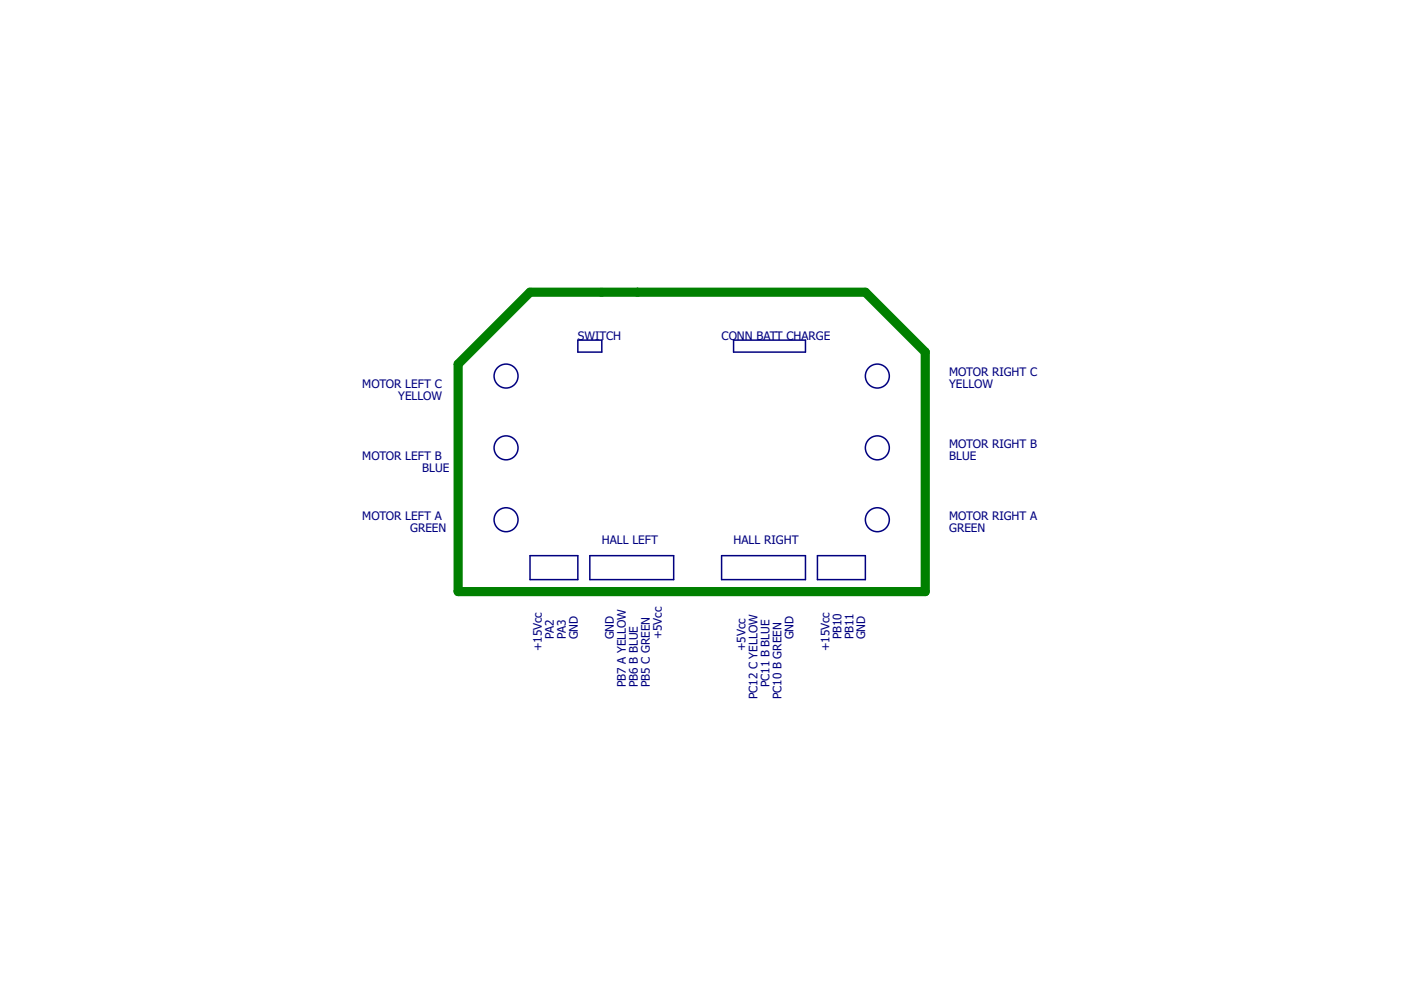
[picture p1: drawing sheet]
<?xml version="1.0" encoding="utf-8"?>
<!DOCTYPE eagle SYSTEM "eagle.dtd">
<eagle version="7.6.0">
<drawing>
<settings>
<setting alwaysvectorfont="no"/>
<setting verticaltext="up"/>
</settings>
<grid distance="0.1" unitdist="inch" unit="inch" style="lines" multiple="1" display="no" altdistance="0.01" altunitdist="inch" altunit="inch"/>
<schematic xreflabel="%F%N/%S.%C%R" xrefpart="/%S.%C%R">
<libraries>
</libraries>
<attributes>
</attributes>
<variantdefs>
</variantdefs>
<classes>
<class number="0" name="default" width="0" drill="0">
</class>
</classes>
<parts>
</parts>
<sheets>
<sheet>
<plain>
<wire x1="53.34" y1="96.52" x2="53.34" y2="93.98" width="0.3048" layer="97"/>
<wire x1="53.34" y1="93.98" x2="58.42" y2="93.98" width="0.3048" layer="97"/>
<wire x1="58.42" y1="93.98" x2="58.42" y2="96.52" width="0.3048" layer="97"/>
<wire x1="58.42" y1="96.52" x2="53.34" y2="96.52" width="0.3048" layer="97"/>
<text x="53.34" y="96.52" size="1.778" layer="97">SWITCH</text>
<wire x1="86.36" y1="93.98" x2="101.6" y2="93.98" width="0.3048" layer="97"/>
<wire x1="101.6" y1="93.98" x2="101.6" y2="96.52" width="0.3048" layer="97"/>
<wire x1="101.6" y1="96.52" x2="86.36" y2="96.52" width="0.3048" layer="97"/>
<wire x1="86.36" y1="96.52" x2="86.36" y2="93.98" width="0.3048" layer="97"/>
<text x="83.82" y="96.52" size="1.778" layer="97">CONN BATT CHARGE</text>
<circle x="116.84" y="58.42" radius="2.54" width="0.3048" layer="97"/>
<circle x="116.84" y="73.66" radius="2.54" width="0.3048" layer="97"/>
<circle x="116.84" y="88.9" radius="2.54" width="0.3048" layer="97"/>
<circle x="38.1" y="58.42" radius="2.54" width="0.3048" layer="97"/>
<circle x="38.1" y="73.66" radius="2.54" width="0.3048" layer="97"/>
<circle x="38.1" y="88.9" radius="2.54" width="0.3048" layer="97"/>
<text x="132.08" y="58.42" size="1.778" layer="97">MOTOR RIGHT A</text>
<text x="132.08" y="73.66" size="1.778" layer="97">MOTOR RIGHT B</text>
<text x="132.08" y="88.9" size="1.778" layer="97">MOTOR RIGHT C</text>
<text x="7.62" y="58.42" size="1.778" layer="97">MOTOR LEFT A</text>
<text x="7.62" y="71.12" size="1.778" layer="97">MOTOR LEFT B</text>
<text x="7.62" y="86.36" size="1.778" layer="97">MOTOR LEFT C</text>
<text x="132.08" y="55.88" size="1.778" layer="97">GREEN</text>
<text x="132.08" y="71.12" size="1.778" layer="97">BLUE</text>
<text x="132.08" y="86.36" size="1.778" layer="97">YELLOW</text>
<text x="15.24" y="83.82" size="1.778" layer="97">YELLOW</text>
<text x="20.32" y="68.58" size="1.778" layer="97">BLUE</text>
<text x="17.78" y="55.88" size="1.778" layer="97">GREEN</text>
<wire x1="83.82" y1="50.8" x2="83.82" y2="45.72" width="0.3048" layer="97"/>
<wire x1="83.82" y1="45.72" x2="101.6" y2="45.72" width="0.3048" layer="97"/>
<wire x1="101.6" y1="45.72" x2="101.6" y2="50.8" width="0.3048" layer="97"/>
<wire x1="101.6" y1="50.8" x2="83.82" y2="50.8" width="0.3048" layer="97"/>
<wire x1="104.14" y1="50.8" x2="104.14" y2="45.72" width="0.3048" layer="97"/>
<wire x1="104.14" y1="45.72" x2="114.3" y2="45.72" width="0.3048" layer="97"/>
<wire x1="114.3" y1="45.72" x2="114.3" y2="50.8" width="0.3048" layer="97"/>
<wire x1="114.3" y1="50.8" x2="104.14" y2="50.8" width="0.3048" layer="97"/>
<wire x1="73.66" y1="45.72" x2="73.66" y2="50.8" width="0.3048" layer="97"/>
<wire x1="73.66" y1="50.8" x2="55.88" y2="50.8" width="0.3048" layer="97"/>
<wire x1="55.88" y1="50.8" x2="55.88" y2="45.72" width="0.3048" layer="97"/>
<wire x1="55.88" y1="45.72" x2="73.66" y2="45.72" width="0.3048" layer="97"/>
<wire x1="53.34" y1="50.8" x2="53.34" y2="45.72" width="0.3048" layer="97"/>
<wire x1="53.34" y1="45.72" x2="43.18" y2="45.72" width="0.3048" layer="97"/>
<wire x1="43.18" y1="45.72" x2="43.18" y2="50.8" width="0.3048" layer="97"/>
<wire x1="43.18" y1="50.8" x2="53.34" y2="50.8" width="0.3048" layer="97"/>
<text x="58.42" y="53.34" size="1.778" layer="97">HALL LEFT</text>
<text x="86.36" y="53.34" size="1.778" layer="97">HALL RIGHT</text>
<text x="88.9" y="30.48" size="1.778" layer="97" rot="R90">+5Vcc</text>
<text x="91.44" y="20.32" size="1.778" layer="97" rot="R90">PC12 C YELLOW</text>
<text x="93.98" y="22.86" size="1.778" layer="97" rot="R90">PC11 B BLUE</text>
<text x="96.52" y="20.32" size="1.778" layer="97" rot="R90">PC10 B GREEN</text>
<text x="99.06" y="33.02" size="1.778" layer="97" rot="R90">GND</text>
<text x="106.68" y="30.48" size="1.778" layer="97" rot="R90">+15Vcc</text>
<text x="109.22" y="33.02" size="1.778" layer="97" rot="R90">PB10</text>
<text x="111.76" y="33.02" size="1.778" layer="97" rot="R90">PB11</text>
<text x="114.3" y="33.02" size="1.778" layer="97" rot="R90">GND</text>
<text x="71.12" y="33.02" size="1.778" layer="97" rot="R90">+5Vcc</text>
<text x="60.96" y="33.02" size="1.778" layer="97" rot="R90">GND</text>
<text x="63.5" y="22.86" size="1.778" layer="97" rot="R90">PB7 A YELLOW</text>
<text x="66.04" y="22.86" size="1.778" layer="97" rot="R90">PB6 B BLUE</text>
<text x="68.58" y="22.86" size="1.778" layer="97" rot="R90">PB5 C GREEN</text>
<text x="45.72" y="30.48" size="1.778" layer="97" rot="R90">+15Vcc</text>
<text x="48.26" y="33.02" size="1.778" layer="97" rot="R90">PA2</text>
<text x="50.8" y="33.02" size="1.778" layer="97" rot="R90">PA3</text>
<text x="53.34" y="33.02" size="1.778" layer="97" rot="R90">GND</text>
</plain>
<instances>
</instances>
<busses>
</busses>
<nets>
<net name="N$1" class="0">
<segment>
<wire x1="27.94" y1="43.18" x2="127" y2="43.18" width="1.9304" layer="91"/>
<wire x1="127" y1="43.18" x2="127" y2="93.98" width="1.9304" layer="91"/>
<wire x1="127" y1="93.98" x2="114.3" y2="106.68" width="1.9304" layer="91"/>
<wire x1="114.3" y1="106.68" x2="66.04" y2="106.68" width="1.9304" layer="91"/>
<wire x1="66.04" y1="106.68" x2="58.42" y2="106.68" width="1.9304" layer="91"/>
<wire x1="27.94" y1="43.18" x2="27.94" y2="91.44" width="1.9304" layer="91"/>
<wire x1="27.94" y1="91.44" x2="43.18" y2="106.68" width="1.9304" layer="91"/>
<wire x1="43.18" y1="106.68" x2="58.42" y2="106.68" width="1.9304" layer="91"/>
</segment>
</net>
</nets>
</sheet>
</sheets>
</schematic>
</drawing>
</eagle>
